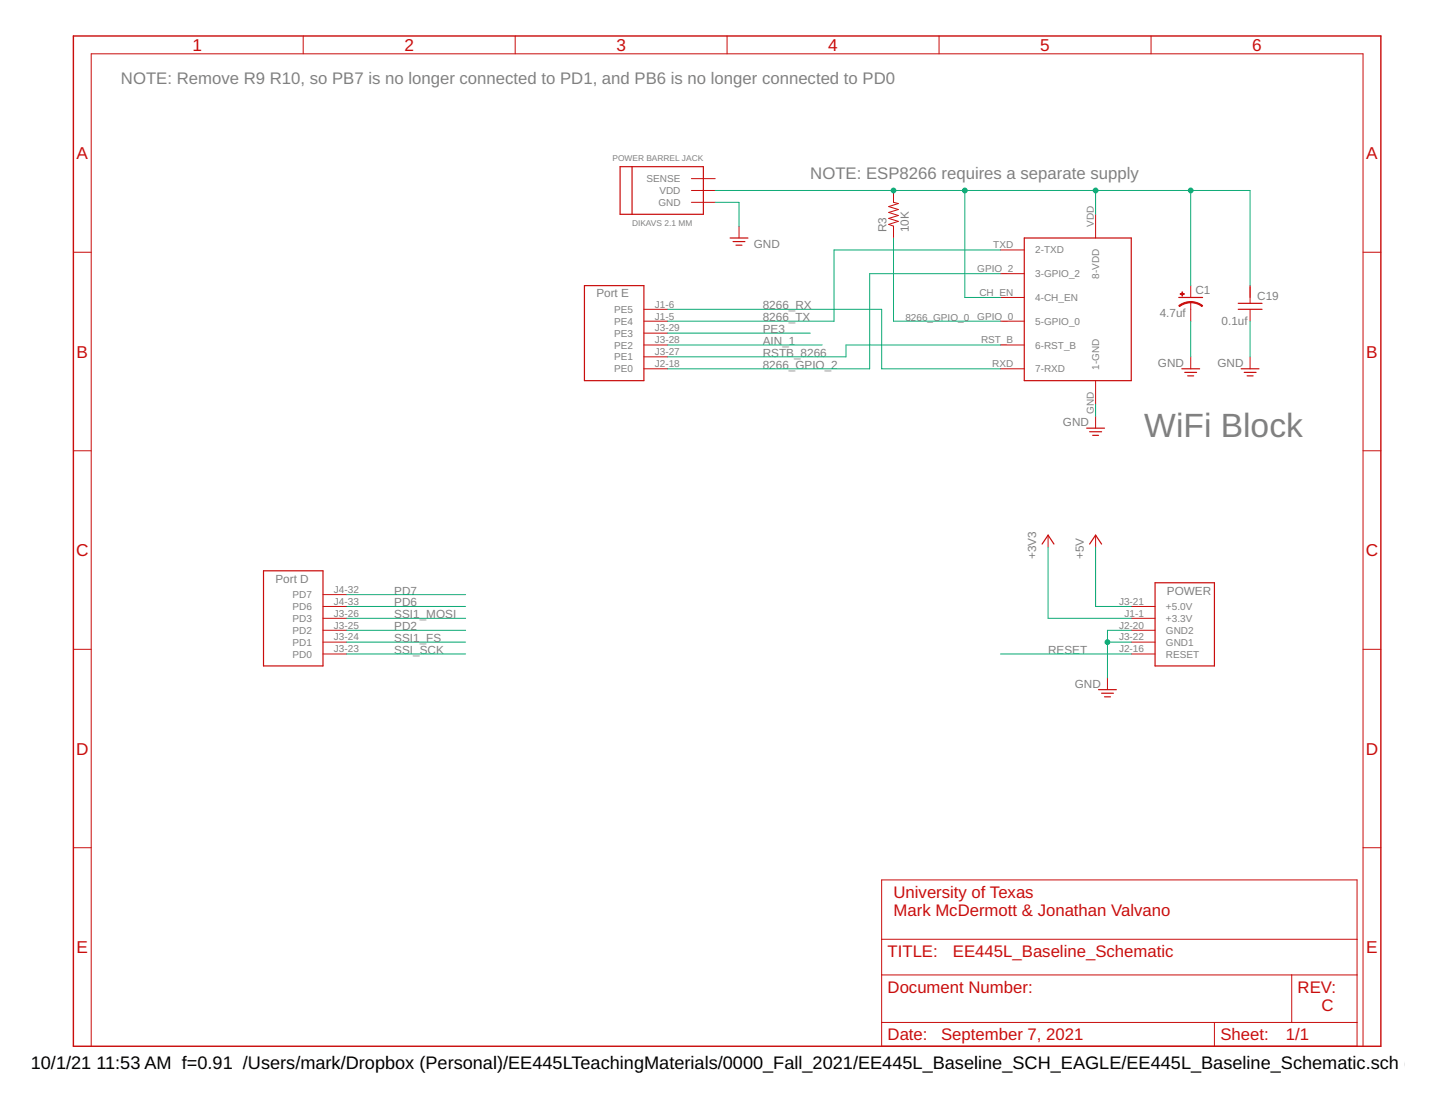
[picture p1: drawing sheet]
<svg xmlns="http://www.w3.org/2000/svg" width="279mm" height="216mm" viewBox="0 0 279 216" stroke-linecap="round" stroke-linejoin="round" font-family="sans-serif">
<g fill="none" stroke="#c90d0c" stroke-width=".19">
<path d="M59 7v3.5M100.3 7v3.5M141.6 7v3.5M182.8 7v3.5M224.1 7v3.5M134.6 39.4h4.7M134.6 37.1h4.7M134.6 34.8h4.7M174 37.1v2.3l.9 .2-1.9 .6 1.9 .6-1.9 .6 1.9 .6-1.9 .5 1.9 .6-1.9 .6 1 .3v2.3M14.3 49.1h3.5M143.9 44v2.3M194.8 48.7h4.6"/>
<path d="M194.8 53.3h4.6M194.8 57.9h4.6M213.3 41.7v4.6M231.8 55.6v2.3M231.8 58.8v3.7M243.4 55.6v3.5M265.4 49.1h3.5M125.4 62.5h4.6M125.4 67.2h4.6M125.4 71.8h4.6M125.4 69.5h4.6M125.4 64.9h4.6"/>
<path d="M125.4 60.2h4.6M194.8 62.5h4.6M194.8 67.2h4.6M194.8 71.8h4.6M213.3 74.1v4.6M231.8 69.5v2.3M243.4 60.2v2.3M243.4 69.5v2.3M14.3 87.8h3.5M213.3 81v2.4M265.4 87.8h3.5M62.9 118.1h4.6"/>
<path d="M62.9 115.8h4.6M204.1 104.2v2.3M213.3 104.2v2.3M220.3 118.1h4.6M14.3 126.4h3.5M62.9 127.3h4.6M62.9 125h4.6M62.9 122.7h4.6M62.9 120.4h4.6M215.6 132v2.3M220.3 127.3h4.6M220.3 125h4.6"/>
<path d="M220.3 122.7h4.6M220.3 120.4h4.6M265.4 126.4h3.5M14.3 165h3.5M171.7 171.3h92.5v32.4h-92.5zM265.4 165h3.5M171.7 189.8h92.5M171.7 199.1h92.5M171.7 182.9h92.5M236.5 199.1v4.6M251.5 189.8v9.3M17.8 203.7v-193.2h247.6v193.2"/>
</g>
<path d="M14.3 7h254.6v196.7h-254.6z" fill="none" stroke="#c90d0c" stroke-width=".28"/>
<g fill="none" stroke="#c90d0c" stroke-width=".23">
<path d="M120.7 32.4h16.2v9.3h-16.2zM123.1 32.4v9.3M113.8 55.6h11.6v18.5h-11.6zM142.2 46.3h3.4M142.7 47h2.3M143.3 47.7h1.2M199.4 46.3h20.9v27.8h-20.9zM229.5 57.9h4.6M241.1 59.1h4.6M230.1 71.8h3.5M230.7 72.5h2.3M231.2 73.2h1.2"/>
<path d="M241.1 60.2h4.6M241.7 71.8h3.4M242.3 72.5h2.3M242.8 73.2h1.2M211.6 83.4h3.5M212.2 84.1h2.3M212.7 84.8h1.2M51.3 111.1h11.6v18.5h-11.6zM202.9 105.9l1.2-1.7 1.1 1.7M212.2 105.9l1.1-1.7 1.2 1.7M224.9 113.5h11.6v16.1h-11.6zM213.9 134.3h3.5"/>
<path d="M214.5 135h2.3M215.1 135.7h1.1"/>
</g>
<g fill="#c90d0c" stroke="#c90d0c" stroke-width=".19">
<path d="M231.8 58.7l1.3 .2 1.1 .6-.2 .2-.8-.5-1.4-.3z" fill-rule="evenodd"/>
<path d="M229.5 59.5l1.1-.6 1.2-.2v.2l-1.3 .3-.8 .5z" fill-rule="evenodd"/>
</g>
<g fill="#c90d0c" stroke="#c90d0c" stroke-width=".19">
<path d="M229.8 57.2h.8v.1h-.8z"/>
<path d="M230.1 56.8h.2v.8h-.2z"/>
</g>
<g fill="none" stroke="#0dab76" stroke-width=".19">
<path d="M139.3 37.1h104.1v18.5M139.3 39.4h4.6v4.6M187.9 37.1v20.8h6.9M213.3 37.1v4.6M231.8 37.1v18.5M174 46.3v16.2h20.8M194.8 53.3h-25.5v18.5h-39.3M194.8 48.7h-32.4v13.8h-32.4M130 60.2h41.7v11.6h23.1M130 67.2h30.1M130 64.9h27.8M194.8 67.2h-30.1v2.3h-34.7"/>
<path d="M213.3 78.7v2.3M231.8 62.5v7M243.4 62.5v7M67.5 118.1h23.2M67.5 115.8h23.2M204.1 106.5v13.9h16.2M213.3 106.5v11.6h7M67.5 122.7h23.2M67.5 125h23.2M67.5 120.4h23.2M67.5 127.3h23.2M194.8 127.3h25.5"/>
<path d="M215.6 125h4.7M220.3 122.7h-4.7v9.3"/>
</g>
<g fill="#0dab76" stroke="#0dab76" stroke-width=".19">
<circle cx="215.6" cy="125" r=".47"/>
<circle cx="231.8" cy="37.1" r=".47"/>
<circle cx="213.3" cy="37.1" r=".47"/>
<circle cx="174" cy="37.1" r=".47"/>
<circle cx="187.9" cy="37.1" r=".47"/>
</g>
<text font-size="6.5" fill="#808080" x="222.8" y="85">WiFi Block</text>
<g font-size="3.5">
<text x="6" y="208.2">10/1/21</text>
<text x="18.8" y="208.2">11:53 AM f=0.91 /Users/mark/Dropbox (Personal)/EE445LTeachingMaterials/0000_Fall_2021/EE445L_Baseline_SCH_EAGLE/EE445L_Baseline_Schematic.sch (She</text>
</g>
<g font-size="3.3" fill="#c90d0c">
<text x="37.5" y="9.9">1</text>
<text x="78.7" y="9.9">2</text>
<text x="120" y="9.9">3</text>
<text x="161.3" y="9.9">4</text>
<text x="202.5" y="9.9">5</text>
<text x="243.8" y="9.9">6</text>
<text x="14.9" y="31">A</text>
<text x="266" y="31">A</text>
<text x="14.9" y="69.6">B</text>
<text x="266" y="69.6">B</text>
<text x="14.8" y="108.3">C</text>
<text x="265.9" y="108.3">C</text>
<text x="14.8" y="146.9">D</text>
<text x="265.9" y="146.9">D</text>
<text x="174" y="174.8">University of Texas</text>
<text x="174" y="178.2">Mark McDermott &amp; Jonathan Valvano</text>
<text x="14.9" y="185.6">E</text>
<text x="266" y="185.6">E</text>
<text x="172.8" y="186.3">TITLE:</text>
<text x="185.5" y="186.3">EE445L_Baseline_Schematic</text>
<text x="172.8" y="193.3">Document Number:</text>
<text x="252.7" y="193.3">REV:</text>
<text x="257.3" y="196.7">C</text>
<text x="172.8" y="202.5">Date:</text>
<text x="183.2" y="202.5">September 7, 2021</text>
<text x="237.6" y="202.5">Sheet:</text>
<text x="250.3" y="202.5">1/1</text>
</g>
<g font-size="3.3" fill="#808080">
<text x="23.5" y="16.3">NOTE: Remove R9 R10, so PB7 is no longer connected to PD1, and PB6 is no longer connected to PD0</text>
<text x="157.8" y="34.8">NOTE: ESP8266 requires a separate supply</text>
</g>
<g font-size="2.3" fill="#808080">
<text x="172.6" y="45.2" transform="rotate(-90 172.6 45.2)">R3</text>
<text x="177" y="45.2" transform="rotate(-90 177 45.2)">10K</text>
<text x="146.8" y="48.3">GND</text>
<text x="116.1" y="57.9">Port E</text>
<text x="232.8" y="57.3">C1</text>
<text x="244.8" y="58.5">C19</text>
<text x="148.5" y="60.2">8266_RX</text>
<text x="148.5" y="62.5">8266_TX</text>
<text x="148.5" y="64.9">PE3</text>
<text x="225.8" y="61.7">4.7uf</text>
<text x="237.8" y="63.3">0.1uf</text>
<text x="148.5" y="67.2">AIN_1</text>
<text x="148.5" y="69.5">RSTB_8266</text>
<text x="148.5" y="71.8">8266_GPIO_2</text>
<text x="225.5" y="71.4">GND</text>
<text x="237" y="71.4">GND</text>
<text x="207" y="83">GND</text>
<text x="53.6" y="113.4">Port D</text>
<text x="201.7" y="108.8" transform="rotate(-90 201.7 108.8)">+3V3</text>
<text x="211" y="108.8" transform="rotate(-90 211 108.8)">+5V</text>
<text x="76.8" y="115.8">PD7</text>
<text x="76.8" y="118.1">PD6</text>
<text x="227.2" y="115.8">POWER</text>
<text x="76.8" y="120.4">SSI1_MOSI</text>
<text x="76.8" y="122.7">PD2</text>
<text x="76.8" y="125">SSI1_FS</text>
<text x="76.8" y="127.3">SSI_SCK</text>
<text x="204.1" y="127.3">RESET</text>
<text x="209.3" y="133.9">GND</text>
</g>
<g font-size="1.9" fill="#808080">
<text x="125.9" y="35.5">SENSE</text>
<text x="128.2" y="40.1">GND</text>
<text x="128.4" y="37.8">VDD</text>
<text x="213" y="44.2" transform="rotate(-90 213 44.2)">VDD</text>
<text x="190.3" y="53">GPIO_2</text>
<text x="193.4" y="48.3">TXD</text>
<text x="201.6" y="49.3">2-TXD</text>
<text x="201.6" y="54">3-GPIO_2</text>
<text x="127.5" y="59.9">J1-6</text>
<text x="190.7" y="57.6">CH_EN</text>
<text x="201.6" y="58.6">4-CH_EN</text>
<text x="214" y="54.3" transform="rotate(-90 214 54.3)">8-VDD</text>
<text x="119.6" y="65.6">PE3</text>
<text x="119.6" y="63.2">PE4</text>
<text x="119.6" y="60.9">PE5</text>
<text x="127.5" y="64.5">J3-29</text>
<text x="127.5" y="62.2">J1-5</text>
<text x="176.3" y="62.5">8266_GPIO_0</text>
<text x="190.3" y="62.2">GPIO_0</text>
<text x="201.6" y="63.2">5-GPIO_0</text>
<text x="119.6" y="70.2">PE1</text>
<text x="119.6" y="67.9">PE2</text>
<text x="127.5" y="71.5">J2-18</text>
<text x="127.5" y="69.2">J3-27</text>
<text x="127.5" y="66.8">J3-28</text>
<text x="191" y="66.8">RST_B</text>
<text x="193.2" y="71.5">RXD</text>
<text x="201.6" y="67.9">6-RST_B</text>
<text x="214" y="72" transform="rotate(-90 214 72)">1-GND</text>
<text x="119.6" y="72.5">PE0</text>
<text x="201.6" y="72.5">7-RXD</text>
<text x="213" y="80.6" transform="rotate(-90 213 80.6)">GND</text>
<text x="57" y="118.8">PD6</text>
<text x="57" y="116.5">PD7</text>
<text x="65" y="117.7">J4-33</text>
<text x="65" y="115.4">J4-32</text>
<text x="217.9" y="117.7">J3-21</text>
<text x="227" y="118.8">+5.0V</text>
<text x="57" y="125.7">PD1</text>
<text x="57" y="123.4">PD2</text>
<text x="57" y="121.1">PD3</text>
<text x="65" y="124.7">J3-24</text>
<text x="65" y="122.4">J3-25</text>
<text x="65" y="120.1">J3-26</text>
<text x="217.9" y="124.7">J3-22</text>
<text x="217.9" y="122.4">J2-20</text>
<text x="219" y="120.1">J1-1</text>
<text x="227" y="125.7">GND1</text>
<text x="227" y="123.4">GND2</text>
<text x="227" y="121.1">+3.3V</text>
<text x="57" y="128">PD0</text>
<text x="65" y="127">J3-23</text>
<text x="217.9" y="127">J2-16</text>
<text x="227" y="128">RESET</text>
</g>
<g font-size="1.6" fill="#808080">
<text x="119.2" y="31.3">POWER BARREL JACK</text>
<text x="123.1" y="44">DIKAVS 2.1 MM</text>
</g>
</svg>
